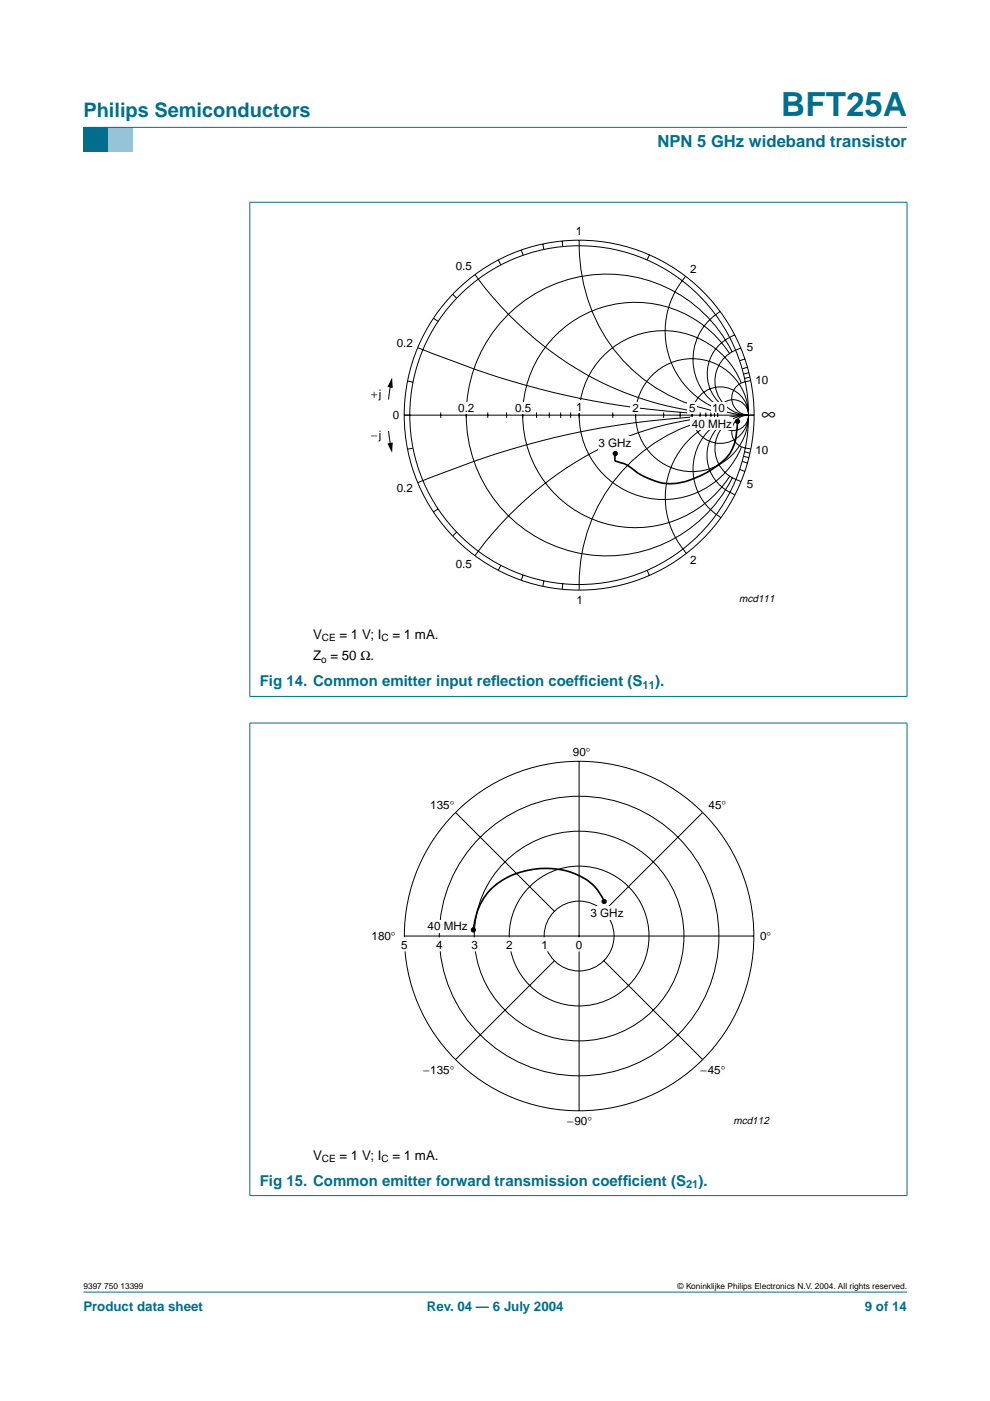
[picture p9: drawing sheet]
<svg xmlns="http://www.w3.org/2000/svg" width="210mm" height="297mm" viewBox="0 0 210 297" stroke-linecap="round" stroke-linejoin="round" font-family="sans-serif">
<path d="M17.7 273.9h174.6z" fill="#006e8c" stroke="#006e8c" stroke-width=".21"/>
<path d="M17.7 27h5.3v5.3h-5.3z" fill-rule="evenodd" fill="#006e8c"/>
<path d="M23 27h5.3v5.3h-5.3z" fill-rule="evenodd" fill="#96c4d6"/>
<g fill="#006e8c" stroke="#006e8c" stroke-width=".21">
<path d="M17.7 27h174.6z"/>
<path d="M53 42.9v104.7z"/>
<path d="M192.3 42.9v104.7z"/>
<path d="M52.9 42.9h139.5z"/>
<path d="M52.9 147.7h139.5z"/>
<path d="M53 153.3v100.1z"/>
<path d="M192.3 153.3v100.1z"/>
<path d="M52.9 153.3h139.5z"/>
<path d="M52.9 253.5h139.5z"/>
</g>
<path d="M55.6 47.1h134.1v81.9h-134.1z" fill="none" stroke="#fff" stroke-width=".21"/>
<g fill="none" stroke="#000" stroke-width=".21">
<path d="M100.7 58.2l2.7 3.6 3.6 4 3.3 3.3 4 3.5a67.1 67.1 0 0 0 32.4 14.5M105.7 55.1l.5 1M110.5 53l.4 1.1M115.1 51.7l.2 1.2M119.2 51.1l.1 1.2M122.8 50.9a35.3 35.3 0 0 0 23 34.6l4.3 1.3 2.3 .5M137.7 54l-.5 1.1M145.4 58.6a17.8 17.8 0 0 0-2.8 18.9 17.8 17.8 0 0 0 16.1 10.5M88.6 73.7l15.6 5.8 7.2 2.2 6.6 1.7 6.4 1.3 7.4 1.3 6.2 .8 8.7 .8M91.9 67.5l1 .6M96 62.4l.8 .8M152.7 66a11.8 11.8 0 0 0-.1 20.2"/>
<path d="M154.7 74.9a23.9 23.9 0 0 0-35.7-4.9 23.9 23.9 0 0 0 .1 36 23.9 23.9 0 0 0 35.6-5M155.2 74.6a29.8 29.8 0 0 0-44.7-10.3 29.8 29.8 0 0 0-1.7 45.9 29.8 29.8 0 0 0 45.3-6.8l1.2-2.1M155.8 71a8.7 8.7 0 0 0-2.8 14.9M157.1 73.8a7.2 7.2 0 0 0-5.5 7.8 7.2 7.2 0 0 0 7 6.4M157.9 76.1l-1.1 .4M158.5 77.9l-1.1 .3M158.8 79l-1.2 .3M159 80l-1.1 .2M82.4 91.4l.6 3.9M82.8 94.2l.2 1.4M83 80.7l-.6 4M83 80.5l-.2 1.4"/>
<path d="M85.7 88h74.2M86.4 80.8l1.1 .2M87.5 95l-1.1 .2M93.4 87.4v1.2M98.9 87.4v1.2M103.4 87.4v1.2M107.4 87.4v1.2M110.8 87.4v1.2M113.8 87.4v1.2M116.5 87.4v1.2M118.9 87.4v1.2M121 87.4v1.2"/>
<path d="M122.8 87.4v1.2M129.9 87.4v1.2M134.8 87.4v1.2M140.7 87.4v1.2M144.2 87.4v1.2M146.7 88.4l-8.7 .8-6.2 .8-7.4 1.3-6.4 1.4-6.6 1.7-7.2 2.2-15.6 5.7M146.7 87.4v1.2M146.7 88.9l-4.3 .9-3.8 .9-4 1.3-3.8 1.5a73.4 73.4 0 0 0-30.1 24.3M148.4 87.4v1.2M149.7 87.4v1.2M150.7 87.4v1.2M151.5 87.4v1.2"/>
<path d="M152.2 87.4l-.1 1.1a35.9 35.9 0 0 0-29.3 36.6M152.5 89.5a11.8 11.8 0 0 0 .3 20.2M152.8 90a8.8 8.8 0 0 0 3 14.9M156.9 99.5l1 .4M157.2 81.2a17.9 17.9 0 0 0-27.4-7.4 17.9 17.9 0 0 0 0 28.4 17.9 17.9 0 0 0 27.4-7.4M157.4 97.8l1.1 .4M157.7 96.8l1.1 .2M157.9 95.8l1.1 .2M158.3 88a17.6 17.6 0 0 0-15.8 10.6 17.6 17.6 0 0 0 3 18.7M158.5 88a7.1 7.1 0 0 0-6.9 6.4 7.1 7.1 0 0 0 5.5 7.7M158.5 88a3.5 3.5 0 0 0-3.3 3.3 3.5 3.5 0 0 0 2.9 3.7l1.1 .2M159.1 80.7a4 4 0 0 0-3.8 2.7 3.6 3.6 0 0 0 3.3 4.6"/>
<path d="M92.9 107.9l-1 .7M96.8 112.8l-.8 .8M106.2 119.9l-.5 1M110.9 121.9l-.4 1.1M115.3 123.2l-.2 1.1M119.3 123.8l-.1 1.1M137.2 120.9l.5 1.1"/>
<circle cx="122.8" cy="88" r="37.1"/>
<circle cx="122.8" cy="88" r="35.9"/>
<circle cx="146.7" cy="88" r="12"/>
<circle cx="152.7" cy="88" r="6"/>
<circle cx="155.4" cy="88" r="3.3"/>
</g>
<path d="M82.3 94.1l.8-.1-.1 1.6zM83 80.5l.1 1.6-.8-.2z" fill="#000" stroke="#000" stroke-width=".21"/>
<g fill="#fff">
<path d="M145.7 85.2h2.1v2.4h-2.1z"/>
<path d="M108.8 85.2h4.2v2.4h-4.2z"/>
<path d="M96.7 85.2h4.2v2.4h-4.2z"/>
<path d="M133.7 85.2h2.1v2.4h-2.1z"/>
<path d="M121.4 84.9h2.8v2.7h-2.8z"/>
<path d="M150.8 85.3h3.2v2.3h-3.2z"/>
</g>
<g fill="#000" stroke="#000" stroke-width=".21">
<circle cx="130.4" cy="96.2" r=".46"/>
<circle cx="156.4" cy="89.3" r=".46"/>
</g>
<path d="M156.4 89.5l-.1 .8a9.4 9.4 0 0 1-3.2 7.6 19.2 19.2 0 0 1-11 4.7 15.4 15.4 0 0 1-9.1-3.9l-2.4-.9a1.75 1.75 0 0 1-.2-1.5" fill="none" stroke="#000" stroke-width=".35"/>
<g fill="#fff">
<path d="M146.3 88.4h9.1v2.7h-9.1z"/>
<path d="M126.7 92.5h7.2v2.9h-7.2z"/>
</g>
<path d="M55.6 157.5h134.1v81.9h-134.1z" fill="none" stroke="#fff" stroke-width=".21"/>
<g fill="none" stroke="#000" stroke-width=".21">
<path d="M96.6 172.3l21 20.9M122.8 161.4v74.1M148.9 172.3l-20.8 20.9M85.7 198.5h74.1M117.5 203.7l-20.9 20.9M128 203.7l21 20.9"/>
<circle cx="122.8" cy="198.5" r="37.1"/>
<circle cx="122.8" cy="198.5" r="7.4"/>
<circle cx="122.8" cy="198.5" r="14.8"/>
<circle cx="122.8" cy="198.5" r="22.2"/>
<circle cx="122.8" cy="198.5" r="29.6"/>
</g>
<g fill="#fff" stroke="#fff" stroke-width=".21">
<path d="M120.6 198.9h4v2.7h-4z"/>
<path d="M83.7 198.8h4.1v2.8h-4.1z"/>
<path d="M91 198.9h4.2v2.7h-4.2z"/>
<path d="M98.5 198.9h4.2v2.7h-4.2z"/>
<path d="M105.9 198.9h4.2v2.7h-4.2z"/>
<path d="M113.3 198.9h4.1v2.7h-4.1z"/>
</g>
<g fill="#000" stroke="#000" stroke-width=".21">
<circle cx="100.4" cy="197.2" r=".46"/>
<circle cx="128.1" cy="191.1" r=".46"/>
</g>
<g fill="#fff">
<path d="M125.1 192.2h7.1v2.8h-7.1z"/>
<path d="M90.4 195h8.7v2.7h-8.7z"/>
</g>
<path d="M128.1 191a12 12 0 0 0-10.2-6.7 16.7 16.7 0 0 0-14.7 5.2 15.2 15.2 0 0 0-2.9 7.7" fill="none" stroke="#000" stroke-width=".35"/>
<text font-size="7.1" fill="#006e8c" x="165.7" y="24.7">BFT25A</text>
<text font-size="4.2" fill="#006e8c" x="17.7" y="24.9">Philips Semiconductors</text>
<text font-size="4.2" x="161.5" y="89.1">∞</text>
<text font-size="3.5" fill="#006e8c" x="139.4" y="31.1">NPN 5 GHz wideband transistor</text>
<g font-size="3.2" fill="#006e8c">
<text x="55.1" y="145.5">Fig 14. Common emitter input ref</text>
<text x="104.1" y="145.5">lection coeff</text>
<text x="122.8" y="145.5">icient (S</text>
<text x="138.9" y="145.5">).</text>
<text x="55.1" y="251.4">Fig 15. Common emitter forward transmission coeff</text>
<text x="132.1" y="251.4">icient (S</text>
<text x="148.1" y="251.4">).</text>
</g>
<g font-size="2.8">
<text x="66.4" y="135.4">V</text>
<text x="72" y="135.4">= 1 V; I</text>
<text x="83.2" y="135.4">= 1 mA.</text>
<text x="66.4" y="140">Z = 50 Ω.</text>
<text x="66.4" y="245.8">V</text>
<text x="72" y="245.8">= 1 V; I</text>
<text x="83.2" y="245.8">= 1 mA.</text>
</g>
<g font-size="2.8" fill="#006e8c">
<text x="17.7" y="278">Product data sheet</text>
<text x="90.5" y="278">Rev. 04 — 6 July 2004</text>
<text x="183.4" y="278">9 of 14</text>
</g>
<g font-size="2.5">
<text x="122.1" y="49.9">1</text>
<text x="96.6" y="57.3">0.5</text>
<text x="146.3" y="57.9">2</text>
<text x="84.1" y="73.6">0.2</text>
<text x="158.4" y="74.4">5</text>
<text x="160.2" y="81.4">10</text>
<text x="78.7" y="84.4">+j</text>
<text x="83.3" y="88.9">0</text>
<text x="97.2" y="87.3">0.2</text>
<text x="109.2" y="87.3">0.5</text>
<text x="122.2" y="87.2">1</text>
<text x="134.1" y="87.3">2</text>
<text x="146.1" y="87.3">5</text>
<text x="151" y="87.4">10</text>
<text x="78.7" y="93">−j</text>
<text x="126.9" y="94.8">3 GHz</text>
<text x="146.7" y="90.7">40 MHz</text>
<text x="160.2" y="96.2">10</text>
<text x="84.1" y="104.3">0.2</text>
<text x="158.4" y="103.6">5</text>
<text x="146.3" y="119.6">2</text>
<text x="96.6" y="120.4">0.5</text>
<text x="122.2" y="128.1">1</text>
<text x="121.5" y="160.3">90°</text>
<text x="91.2" y="171.6">135°</text>
<text x="150.2" y="171.6">45°</text>
<text x="90.7" y="197.2">40 MHz</text>
<text x="125.2" y="194.5">3 GHz</text>
<text x="78.8" y="199.3">180°</text>
<text x="85.1" y="201.1">5</text>
<text x="92.5" y="201.1">4</text>
<text x="99.9" y="201.1">3</text>
<text x="107.3" y="201.1">2</text>
<text x="114.8" y="201.1">1</text>
<text x="122.1" y="201.1">0</text>
<text x="161.2" y="199.3">0°</text>
<text x="89.7" y="227.8">−135°</text>
<text x="148.5" y="227.8">−45°</text>
<text x="120.3" y="238.5">−90°</text>
</g>
<g font-size="2.4" fill="#006e8c">
<text x="136.2" y="146.1">11</text>
<text x="145.5" y="251.9">21</text>
</g>
<g font-size="2.2">
<text x="156.7" y="127.7">mcd111</text>
<text x="155.5" y="238.3">mcd112</text>
</g>
<g font-size="2.1">
<text x="68.3" y="135.9">CE</text>
<text x="80.9" y="135.9">C</text>
<text x="68.1" y="140.5">o</text>
<text x="68.3" y="246.4">CE</text>
<text x="80.9" y="246.4">C</text>
</g>
<g font-size="1.8">
<text x="17.7" y="273.4">9397 750 13399</text>
<text x="143.7" y="273.4">© Koninklijke Philips Electronics N.V. 2004. All rights reserved.</text>
</g>
</svg>
